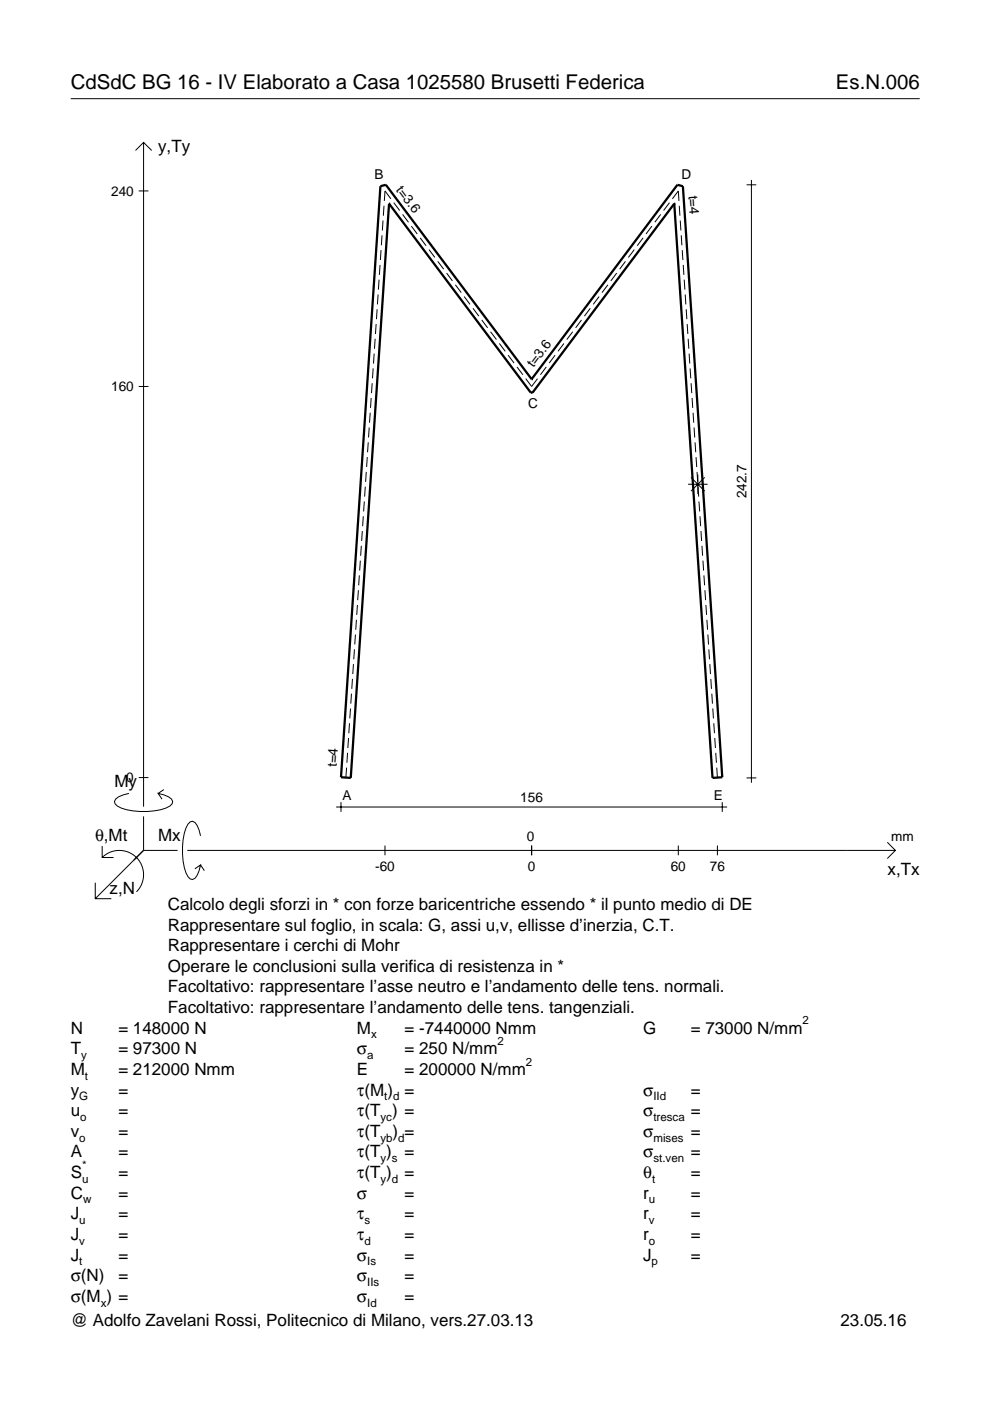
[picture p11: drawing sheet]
<svg xmlns="http://www.w3.org/2000/svg" width="210mm" height="297mm" viewBox="0 0 210 297" stroke-linecap="round" stroke-linejoin="round" font-family="sans-serif">
<g fill="none" stroke="#000" stroke-width=".21">
<path d="M15 20.9h180M28.7 31.9l1.7-1.7 1.8 1.7M30.4 30.2v140.8M158.3 39.2h2M159.3 38.2v127.8M29.4 40.5h2.1M80.4 59.3l-.2 2.1M80.6 56.2l-.2 2.1M80.8 53l-.2 2.1M81 49.9l-.1 2.1M81.2 46.8l-.1 2.1M81.4 43.6l-.1 2.1"/>
<path d="M82.9 42.2l-1.3-1.7-.1 2.1M83.5 43l1.2 1.6M85.4 45.5l1.2 1.6M87.2 47.9l1.3 1.7M89.1 50.4l1.2 1.7M91 52.9l1.2 1.7M92.8 55.4l1.3 1.7M94.7 57.9l1.2 1.7M130.8 57.9l-1.3 1.7M132.6 55.4l-1.2 1.7M134.5 52.9l-1.3 1.7M136.3 50.4l-1.2 1.7"/>
<path d="M138.2 47.9l-1.2 1.7M140.1 45.5l-1.3 1.6M141.9 43l-1.2 1.6M142.6 42.2l1.2-1.7 .2 2.1M144 43.6l.2 2.1M144.2 46.8l.2 2.1M144.4 49.9l.2 2.1M144.6 53l.2 2.1M144.9 56.2l.1 2.1M145.1 59.3l.1 2.1M79.1 78.1l-.1 2.1M79.3 75l-.1 2.1"/>
<path d="M79.5 71.8l-.1 2.1M79.7 68.7l-.1 2.1M80 65.6l-.2 2.1M80.2 62.4l-.2 2.1M96.5 60.4l1.3 1.6M98.4 62.9l1.3 1.6M100.3 65.4l1.2 1.6M102.1 67.8l1.3 1.7M104 70.3l1.3 1.7M105.9 72.8l1.2 1.7M107.7 75.3l1.3 1.7M109.6 77.8l1.3 1.7"/>
<path d="M115.8 77.8l-1.2 1.7M117.7 75.3l-1.3 1.7M119.6 72.8l-1.3 1.7M121.4 70.3l-1.2 1.7M123.3 67.8l-1.3 1.7M125.2 65.4l-1.3 1.6M127 62.9l-1.2 1.6M128.9 60.4l-1.3 1.6M145.3 62.4l.1 2.1M145.5 65.6l.1 2.1M145.7 68.7l.1 2.1M145.9 71.8l.1 2.1"/>
<path d="M146.1 75l.1 2.1M146.3 78.1l.2 2.1M29.4 81.9h2.1M77.9 96.9l-.2 2.1M78.1 93.8l-.2 2.1M78.3 90.6l-.2 2.2M78.5 87.5l-.2 2.1M78.7 84.4l-.1 2.1M78.9 81.2l-.1 2.2M111.5 80.3l1.2 1.6 1.3-1.6M146.5 81.2l.2 2.2M146.7 84.4l.2 2.1"/>
<path d="M146.9 87.5l.2 2.1M147.2 90.6l.1 2.2M147.4 93.8l.1 2.1M147.6 96.9l.1 2.1M76.4 118.9l-.1 2.1M76.6 115.7l-.1 2.1M76.8 112.6l-.1 2.1M77 109.5l-.1 2.1M77.2 106.3l-.1 2.1M77.4 103.2l-.1 2.1M77.7 100.1l-.2 2.1M145.9 102.7h4.1"/>
<path d="M146.5 101.2l2.9 2.9M147.8 100.1l.1 2.1M148 100.6v4.1M148 103.2l.1 2.1M148.2 106.3l.1 2.1M148.4 109.5l.1 2.1M148.6 112.6l.2 2.1M148.8 115.7l.2 2.1M149 118.9l.2 2.1M149.4 101.2l-2.9 2.9M75.1 137.7l-.1 2.1M75.4 134.5l-.2 2.1"/>
<path d="M75.6 131.4l-.2 2.1M75.8 128.3l-.2 2.1M76 125.1l-.2 2.1M76.2 122l-.2 2.1M149.2 122l.2 2.1M149.5 125.1l.1 2.1M149.7 128.3l.1 2.1M149.9 131.4l.1 2.1M150.1 134.5l.1 2.1M150.3 137.7l.1 2.1M73.7 159.6l-.2 2.1M73.9 156.5l-.2 2.1"/>
<path d="M74.1 153.3l-.1 2.2M74.3 150.2l-.1 2.1M74.5 147.1l-.1 2.1M74.7 143.9l-.1 2.2M74.9 140.8l-.1 2.1M150.5 140.8l.1 2.1M150.7 143.9l.1 2.2M150.9 147.1l.2 2.1M151.1 150.2l.2 2.1M151.3 153.3l.2 2.2M151.5 156.5l.2 2.1M151.8 159.6l.1 2.1"/>
<path d="M21.7 179.4v2.4h2.4M27.3 168.2a3.6 3.6 0 0 0-3 1.7l.1 .5a5.6 5.6 0 0 0 3.8 1.5 13.4 13.4 0 0 0 7.8-1l.5-.5 .1-.5a3.6 3.6 0 0 0-3.1-1.7l.8 1.2M29.4 164.9h2.1M30.4 173.1v7.2M34.7 167.4l-1.2 .8M42.5 177.2a3.6 3.6 0 0 0-1.7-3.1l-.5 .2a5.7 5.7 0 0 0-1.5 3.7 13.3 13.3 0 0 0 1 7.9l.5 .5 .5 .1a3.6 3.6 0 0 0 1.7-3.1l-1.2 .8M71.3 171.1h82.9M72.3 170.1v2M73.5 162.8l-.2 2.1M81.6 179.3v2M112.7 179.3v2M143.8 179.3v2"/>
<path d="M152 162.8l.1 2.1M152.1 179.3v2M153.1 170.1v2M158.3 164.9h2M188.1 178.6l1.7 1.7-1.7 1.7M20.2 187.2v3.3h3.4M21.7 181.8a5.1 5.1 0 0 1 7.2 0 5.1 5.1 0 0 1 0 7.3M30.4 180.3l-10.2 10.2M30.4 180.3h7.2M39.7 180.3h150.1M42.5 183.4l.8 1.2"/>
</g>
<path d="M82.5 43.2h.1M82.5 43.2l-8.1 121.7-2.1-.1 8.4-125.3 1.1-.3 30.9 41.2M82.5 43.2l30 40.1h.4l30.1-40.1M143 43.2h.1M143 43.2l8.1 121.7 2-.1-8.3-125.3-1.2-.3-30.9 41.2M112.7 80.4h.1" fill="none" stroke="#000" stroke-width=".48"/>
<g font-size="4.3">
<text x="15" y="18.9">CdSdC BG 16 - IV Elaborato a Casa 1025580 Brusetti Federica</text>
<text x="177.2" y="18.9">Es.N.006</text>
</g>
<g font-size="3.6">
<text x="33.5" y="32.3">y,Ty</text>
<text x="24.3" y="166.9">My</text>
<text x="20.1" y="178.2">θ,Mt</text>
<text x="33.5" y="178.2">Mx</text>
<text x="188.2" y="185.5">x,Tx</text>
<text x="23.2" y="189.6">z,N</text>
<text x="35.6" y="192.9">Calcolo degli sforzi in * con forze baricentriche essendo * il punto medio di DE</text>
<text x="35.6" y="197.3">Rappresentare sul foglio, in scala: G, assi u,v, ellisse d’inerzia, C.T.</text>
<text x="35.6" y="201.7">Rappresentare i cerchi di Mohr</text>
<text x="35.6" y="206">Operare le conclusioni sulla verifica di resistenza in *</text>
<text x="35.6" y="210.4">Facoltativo: rappresentare l’asse neutro e l’andamento delle tens. normali.</text>
<text x="35.6" y="214.8">Facoltativo: rappresentare l’andamento delle tens. tangenziali.</text>
<text x="15" y="219.2">N</text>
<text x="25.1" y="219.2">= 148000 N</text>
<text x="75.7" y="219.2">M</text>
<text x="85.8" y="219.2">= -7440000 Nmm</text>
<text x="136.4" y="219.2">G</text>
<text x="146.5" y="219.2">= 73000 N/mm</text>
<text x="15" y="227.9">M</text>
<text x="15" y="223.5">T</text>
<text x="25.1" y="223.5">= 97300 N</text>
<text x="25.1" y="227.9">= 212000 Nmm</text>
<text x="75.7" y="223.5">σ</text>
<text x="75.7" y="227.9">E</text>
<text x="85.8" y="223.5">= 250 N/mm</text>
<text x="85.8" y="227.9">= 200000 N/mm</text>
<text x="15" y="232.3">y</text>
<text x="25.1" y="232.3">=</text>
<text x="75.7" y="232.3">τ(M ) =</text>
<text x="136.4" y="232.3">σ</text>
<text x="146.5" y="232.3">=</text>
<text x="15" y="236.7">u</text>
<text x="25.1" y="236.7">=</text>
<text x="75.7" y="236.7">τ(T ) =</text>
<text x="136.4" y="236.7">σ</text>
<text x="146.5" y="236.7">=</text>
<text x="15" y="245.4">A</text>
<text x="15" y="241">v</text>
<text x="25.1" y="241">=</text>
<text x="25.1" y="245.4">=</text>
<text x="75.7" y="245.4">τ(T )</text>
<text x="75.7" y="241">τ(T</text>
<text x="83.3" y="241">) =</text>
<text x="85.8" y="245.4">=</text>
<text x="136.4" y="241">σ</text>
<text x="136.4" y="245.4">σ</text>
<text x="146.5" y="241">=</text>
<text x="146.5" y="245.4">=</text>
<text x="15" y="249.8">S</text>
<text x="25.1" y="249.8">=</text>
<text x="75.7" y="249.8">τ(T )</text>
<text x="85.8" y="249.8">=</text>
<text x="136.4" y="249.8">θ</text>
<text x="146.5" y="249.8">=</text>
<text x="15" y="254.2">C</text>
<text x="25.1" y="254.2">=</text>
<text x="75.7" y="254.2">σ</text>
<text x="85.8" y="254.2">=</text>
<text x="136.4" y="254.2">r</text>
<text x="146.5" y="254.2">=</text>
<text x="15" y="262.9">J</text>
<text x="15" y="258.5">J</text>
<text x="25.1" y="262.9">=</text>
<text x="25.1" y="258.5">=</text>
<text x="75.7" y="262.9">τ</text>
<text x="75.7" y="258.5">τ</text>
<text x="85.8" y="258.5">=</text>
<text x="85.8" y="262.9">=</text>
<text x="136.4" y="262.9">r</text>
<text x="136.4" y="258.5">r</text>
<text x="146.5" y="262.9">=</text>
<text x="146.5" y="258.5">=</text>
<text x="15" y="267.3">J</text>
<text x="25.1" y="267.3">=</text>
<text x="75.7" y="267.3">σ</text>
<text x="85.8" y="267.3">=</text>
<text x="136.4" y="267.3">J</text>
<text x="146.5" y="267.3">=</text>
<text x="15" y="271.7">σ(N)</text>
<text x="25.1" y="271.7">=</text>
<text x="75.7" y="271.7">σ</text>
<text x="85.8" y="271.7">=</text>
<text x="15" y="276">σ(M ) =</text>
<text x="15" y="281.2">@ Adolfo Zavelani Rossi, Politecnico di Milano, vers.27.03.13</text>
<text x="75.7" y="276">σ</text>
<text x="85.8" y="276">=</text>
<text x="178.2" y="281.2">23.05.16</text>
</g>
<g font-size="2.9">
<text x="23.6" y="41.5">240</text>
<text x="79.4" y="37.9">B</text>
<text x="83.9" y="40.2" transform="rotate(53 83.9 40.2)">t=3.6</text>
<text x="144.5" y="37.9">D</text>
<text x="145.9" y="41.5" transform="rotate(86 145.9 41.5)">t=4</text>
<text x="23.6" y="82.9">160</text>
<text x="113.1" y="78.1" transform="rotate(-53 113.1 78.1)">t=3.6</text>
<text x="112" y="86.5">C</text>
<text x="158.3" y="105.7" transform="rotate(-90 158.3 105.7)">242.7</text>
<text x="26.8" y="165.9">0</text>
<text x="71.4" y="162.7" transform="rotate(-86 71.4 162.7)">t=4</text>
<text x="72.6" y="169.6">A</text>
<text x="110.3" y="170.1">156</text>
<text x="151.4" y="169.6">E</text>
<text x="111.7" y="178.2">0</text>
<text x="189" y="178.2">mm</text>
<text x="79.5" y="184.7">-60</text>
<text x="111.9" y="184.7">0</text>
<text x="142.2" y="184.7">60</text>
<text x="150.5" y="184.7">76</text>
</g>
<g font-size="2.4">
<text x="78.7" y="220.2">x</text>
<text x="105.5" y="221.5">2</text>
<text x="170.2" y="217.2">2</text>
<text x="17.2" y="224.5">y</text>
<text x="77.9" y="224.5">a</text>
<text x="111.5" y="225.9">2</text>
<text x="16.8" y="233.3">G</text>
<text x="18" y="228.9">t</text>
<text x="81.5" y="233.3">t d</text>
<text x="138.5" y="233.3">IId</text>
<text x="17" y="237.7">o</text>
<text x="80.7" y="237.7">yc</text>
<text x="138.5" y="237.7">tresca</text>
<text x="16.8" y="242">o</text>
<text x="80.7" y="242">yb d</text>
<text x="138.5" y="242">mises</text>
<text x="17.4" y="250.8">u</text>
<text x="17.4" y="247.8">*</text>
<text x="80.7" y="250.8">y d</text>
<text x="80.7" y="246.4">y s</text>
<text x="138.2" y="250.8">t</text>
<text x="138.5" y="246.4">st.ven</text>
<text x="17.6" y="255.2">w</text>
<text x="137.6" y="255.2">u</text>
<text x="16.8" y="263.9">v</text>
<text x="16.8" y="259.5">u</text>
<text x="77.3" y="263.9">d</text>
<text x="77.3" y="259.5">s</text>
<text x="137.6" y="263.9">o</text>
<text x="137.6" y="259.5">v</text>
<text x="16.8" y="268.3">t</text>
<text x="77.9" y="268.3">Is</text>
<text x="138.2" y="268.3">p</text>
<text x="77.9" y="272.7">IIs</text>
<text x="21.4" y="277">x</text>
<text x="77.9" y="277">Id</text>
</g>
</svg>
